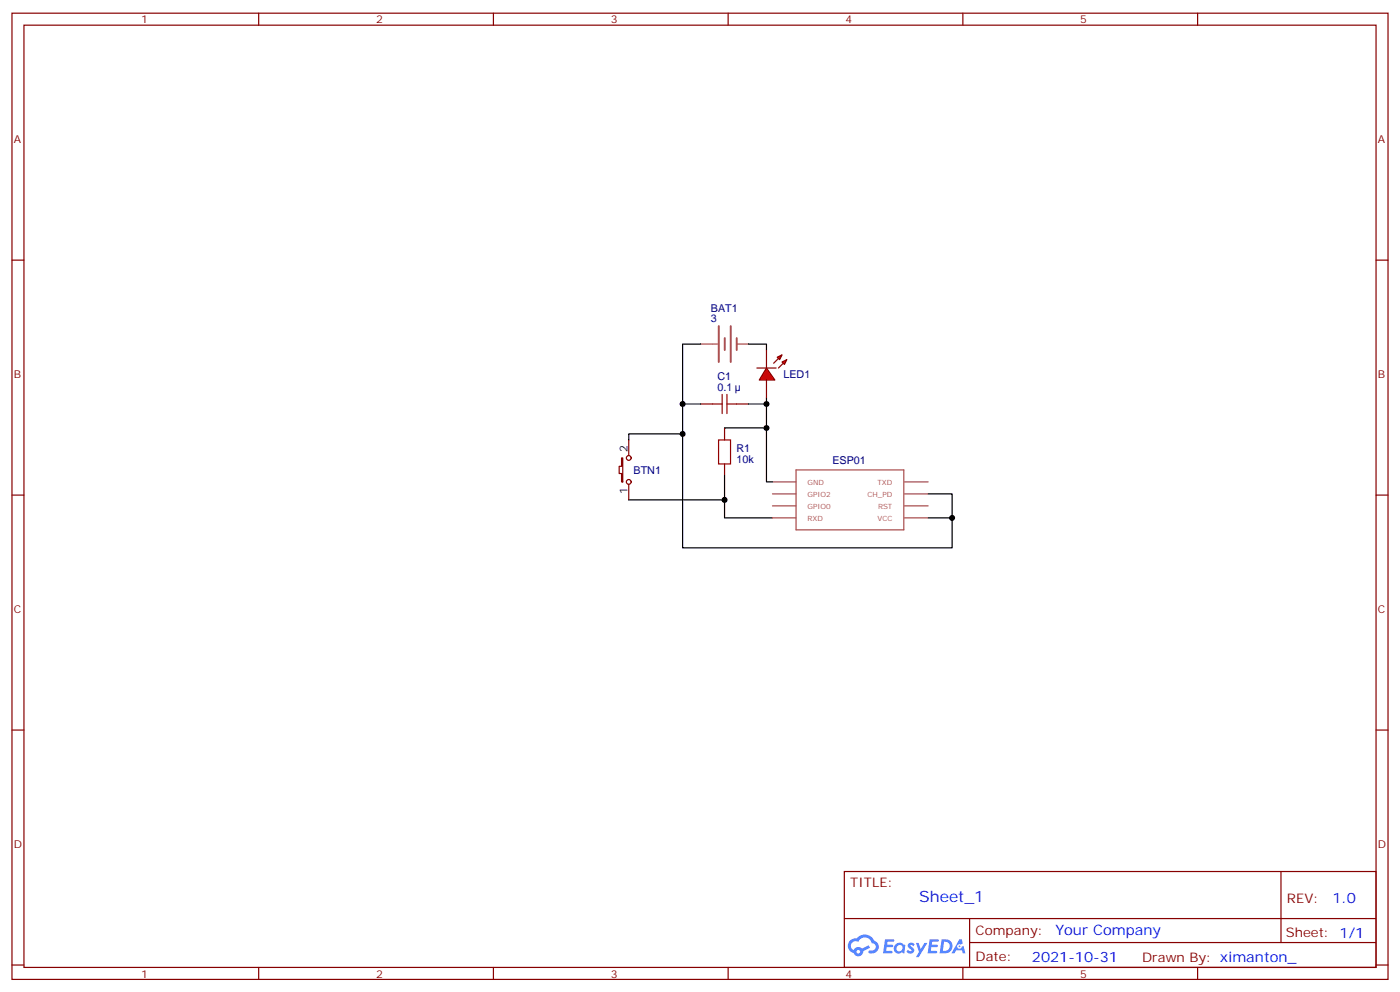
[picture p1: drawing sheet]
<svg xmlns="http://www.w3.org/2000/svg" width="412mm" height="292mm" viewBox="0 0 412 292" stroke-linecap="round" stroke-linejoin="round" font-family="sans-serif">
<g fill="none" stroke="#870000" stroke-width=".35">
<path d="M3.5 3.9h405.4v284.3h-405.4zM7.1 7.4h398.2v277.3h-398.2zM76.2 3.9v3.5M145.3 3.9v3.5M214.5 3.9v3.5M283.6 3.9v3.5M352.8 3.9v3.5M3.5 76.6h3.6M405.3 76.6h3.6M3.5 145.7h3.6M405.3 145.7h3.6M3.5 214.8h3.6"/>
<path d="M405.3 214.8h3.6M248.7 256.5h156.6v28.2h-156.6zM377.3 256.5v20.9M248.7 270.3h156.5M285.6 277.4h119.6M285.6 270.3v14.1M3.5 284h3.6M76.2 284.7v3.5M145.3 284.7v3.5M214.5 284.7v3.5M283.6 284.7v3.5M352.8 284.7v3.5"/>
<path d="M405.3 284h3.6"/>
</g>
<g fill="#5487ff">
<path d="M267.7 277.6a1.22 1.22 0 0 1 1.7 .3l-.4 .6a.47 .47 0 0 0-.3-.4 .47 .47 0 0 0-.5 .2l.1 .2a1.14 1.14 0 0 1 .8 1.8 1.14 1.14 0 0 1-1.9-.1l-.2-.1 .5-.6 .7 .4a.29 .29 0 0 0 .3-.2 .29 .29 0 0 0-.2-.3 1.04 1.04 0 0 1-.6-1.8z"/>
<path d="M260.7 276.4h2.4l.3 .2-.2 .5h-1.8l-.1 .9h1.5l.3 .4-.3 .3h-1.6l-.2 1.1 1.7 .1 .2 .3-.2 .3-2.6 .1z"/>
<path d="M273.8 276.4h2.4l.3 .2-.1 .5h-1.8l-.2 .9h1.6l.3 .4-.4 .3h-1.6l-.1 1.1 1.7 .1 .2 .3-.2 .3h-2.6z"/>
<path d="M282.6 276.4h.7l.3 1.3-.6 .3a.69 .69 0 0 0-1 .2 .69 .69 0 0 0 .4 1 .69 .69 0 0 0 .9-.6l.5-.3 .6 2.2h-.8l-.2-.8h-1.8l-.5 .8h-.8z"/>
<path d="M269.8 277.5h.8l.6 1.8 1.1-1.8h.9l-2.6 4.2h-.8l.9-1.6z"/>
<path d="M277.4 276.4l-.6 4.2h1.3a2.11 2.11 0 0 0 2.5-2.2 2.11 2.11 0 0 0-2.5-2zM278.1 277.1a1.39 1.39 0 0 1 1.7 1.5 1.39 1.39 0 0 1-1.8 1.2h-.3z"/>
<path d="M263.7 278a1.54 1.54 0 0 0-.1 2.2 1.54 1.54 0 0 0 2.2 .1l.6 .3 .3-2.3-.2-.3h-.4a1.49 1.49 0 0 0-2.4 0zM264 279a.94 .94 0 0 1 1.8 0 .94 .94 0 0 1-1.8 0z"/>
<path d="M250.4 276.8a2.18 2.18 0 0 0 1.1 3.7 1.44 1.44 0 0 0 1.6 .9 1.44 1.44 0 0 0 1.2-1.5l2-1-.5-.7-1.9 1a1.47 1.47 0 0 0-2.4 .4 1.39 1.39 0 0 1-.7-1.9 1.39 1.39 0 0 1 2-.5 2.12 2.12 0 0 1 2.2-1.3 2.12 2.12 0 0 1 1.9 1.7 1.14 1.14 0 0 1 1.1 1.4 1.14 1.14 0 0 1-1.7 .7 .43 .43 0 0 0-.5 .4 .43 .43 0 0 0 .4 .5 1.98 1.98 0 0 0 2.5-1.3 1.98 1.98 0 0 0-1.2-2.5 3.1 3.1 0 0 0-5.3-.7l-.9 .1zM252.3 280.1a.55 .55 0 0 1 1.1 0 .55 .55 0 0 1-1.1 0z"/>
<circle cx="282.6" cy="278.5" r=".26"/>
</g>
<path d="M211.7 96v10.5M213.5 99.5v3.5M215.3 96v10.5M217 99.5v3.5" fill="none" stroke="#a64a4a" stroke-width=".56"/>
<path d="M206.4 101.2h3.4M210 101.2h1.4M217 101.2h3.5M234.5 138.3h31.7v17.6h-31.7zM227.5 141.8h7M227.5 145.3h7M227.5 148.9h7M227.5 152.4h7M266.5 141.8h6.9M266.5 145.3h6.9M266.5 148.9h6.9M266.5 152.4h6.9" fill="none" stroke="#a64a4a" stroke-width=".35"/>
<path d="M201.1 118.9h5.3M206.4 101.2h-5.3v60h79.4v-8.8h-7.1M220.5 118.9h5.3M201.1 127.7h-15.9v1.8M213.4 125.9h12.4M185.2 147.1h28.2M213.4 140.1v12.3h14.1M273.4 145.3h7.1v7.1" fill="none" stroke="#000" stroke-width=".35"/>
<path d="M209.9 118.9h2.8M212.7 116.1v5.6M214.1 118.9h2.9M214.1 116.1v5.6M211.7 129.5h3.5v7h-3.5z" fill="none" stroke="#a10000" stroke-width=".35"/>
<g fill="none" stroke="#870000" stroke-width=".35">
<path d="M206.4 118.9h3.5M217 118.9h3.5M183.1 134.8h.3v7h-.3v-2.5h-.7v-2.1h.7zM185.2 129.5v4.6M213.4 125.9v3.6M213.4 136.5v3.6M185.2 142.5v4.6"/>
<circle cx="185.2" cy="134.8" r=".71"/>
<circle cx="185.2" cy="141.8" r=".71"/>
</g>
<g fill="#f00" stroke="#870000" stroke-width=".35">
<path d="M225.8 108.3l2.4 3.5h-4.5z"/>
<path d="M223 108.3h5.6z"/>
</g>
<g fill="#870000" stroke="#870000" stroke-width=".35">
<path d="M230.7 106.9l-1.4 1.4z"/>
<path d="M227.9 106.9l1.4-1.4z"/>
</g>
<g fill="#f00" stroke="#870000" stroke-width=".35">
<path d="M230.4 106.5l1.4-.7-.7 1.4z"/>
<path d="M229 105.1l1.4-.7-.7 1.4z"/>
</g>
<path d="M225.8 103v5.3M225.8 111.8v5.3" fill="none" stroke="#870000" stroke-width=".35"/>
<path d="M220.5 101.2h5.3v1.8M225.8 117.1v24.7h1.7" fill="none" stroke="#000" stroke-width=".35"/>
<g fill="#000">
<circle cx="201.1" cy="118.9" r=".88"/>
<circle cx="225.8" cy="118.9" r=".88"/>
<circle cx="201.1" cy="127.7" r=".88"/>
<circle cx="225.8" cy="125.9" r=".88"/>
<circle cx="213.4" cy="147.1" r=".88"/>
<circle cx="280.5" cy="152.4" r=".88"/>
</g>
<text font-size="4.6" fill="#00f" x="270.8" y="265.5">Sheet_1</text>
<g font-size="4.2" fill="#00f">
<text x="392.5" y="265.7">1.0</text>
<text x="310.9" y="275.3">Your Company</text>
<text x="304" y="283.1">2021-10-31</text>
</g>
<g font-size="3.9" fill="#800">
<text x="250.5" y="261.1">TITLE:</text>
<text x="379.1" y="265.7">REV:</text>
<text x="287.4" y="275.3">Company:</text>
<text x="378.7" y="275.9">Sheet: 1/1</text>
<text x="287.4" y="282.9">Date:</text>
<text x="336.4" y="283">Drawn By: ximanton_</text>
</g>
<g font-size="3.2" fill="#800">
<text x="41.6" y="6.9">1</text>
<text x="110.8" y="6.9">2</text>
<text x="179.9" y="6.9">3</text>
<text x="249.1" y="6.9">4</text>
<text x="318.2" y="6.9">5</text>
<text x="4.1" y="42">A</text>
<text x="405.9" y="42">A</text>
<text x="4.1" y="111.1">B</text>
<text x="405.9" y="111.1">B</text>
<text x="4.1" y="180.3">C</text>
<text x="405.9" y="180.3">C</text>
<text x="4.1" y="249.4">D</text>
<text x="405.9" y="249.4">D</text>
<text x="41.6" y="287.7">1</text>
<text x="110.8" y="287.7">2</text>
<text x="179.9" y="287.7">3</text>
<text x="249.1" y="287.7">4</text>
<text x="318.2" y="287.7">5</text>
</g>
<g font-size="3.2" fill="#000080">
<text x="209.4" y="94.9">3</text>
<text x="209.4" y="91.7">BAT1</text>
<text x="211.3" y="111.8">C1</text>
<text x="230.8" y="111.2">LED1</text>
<text x="211.3" y="115">0.1</text>
<text x="217" y="136.2">10k</text>
<text x="217" y="133">R1</text>
<text x="245.2" y="136.5">ESP01</text>
<text x="186.6" y="139.4">BTN1</text>
</g>
<g font-size="3.2">
<text x="184.9" y="133" transform="rotate(-90 184.9 133)">2</text>
<text x="184.9" y="145.2" transform="rotate(-90 184.9 145.2)">1</text>
</g>
<g font-size="2.1" fill="#a54b4b">
<text x="237.8" y="142.9">GND</text>
<text x="258.5" y="142.9">TXD</text>
<text x="237.8" y="146.4">GPIO2</text>
<text x="237.8" y="149.9">GPIO0</text>
<text x="255.6" y="146.4">CH_PD</text>
<text x="258.7" y="149.9">RST</text>
<text x="237.8" y="153.4">RXD</text>
<text x="258.5" y="153.4">VCC</text>
</g>
</svg>
